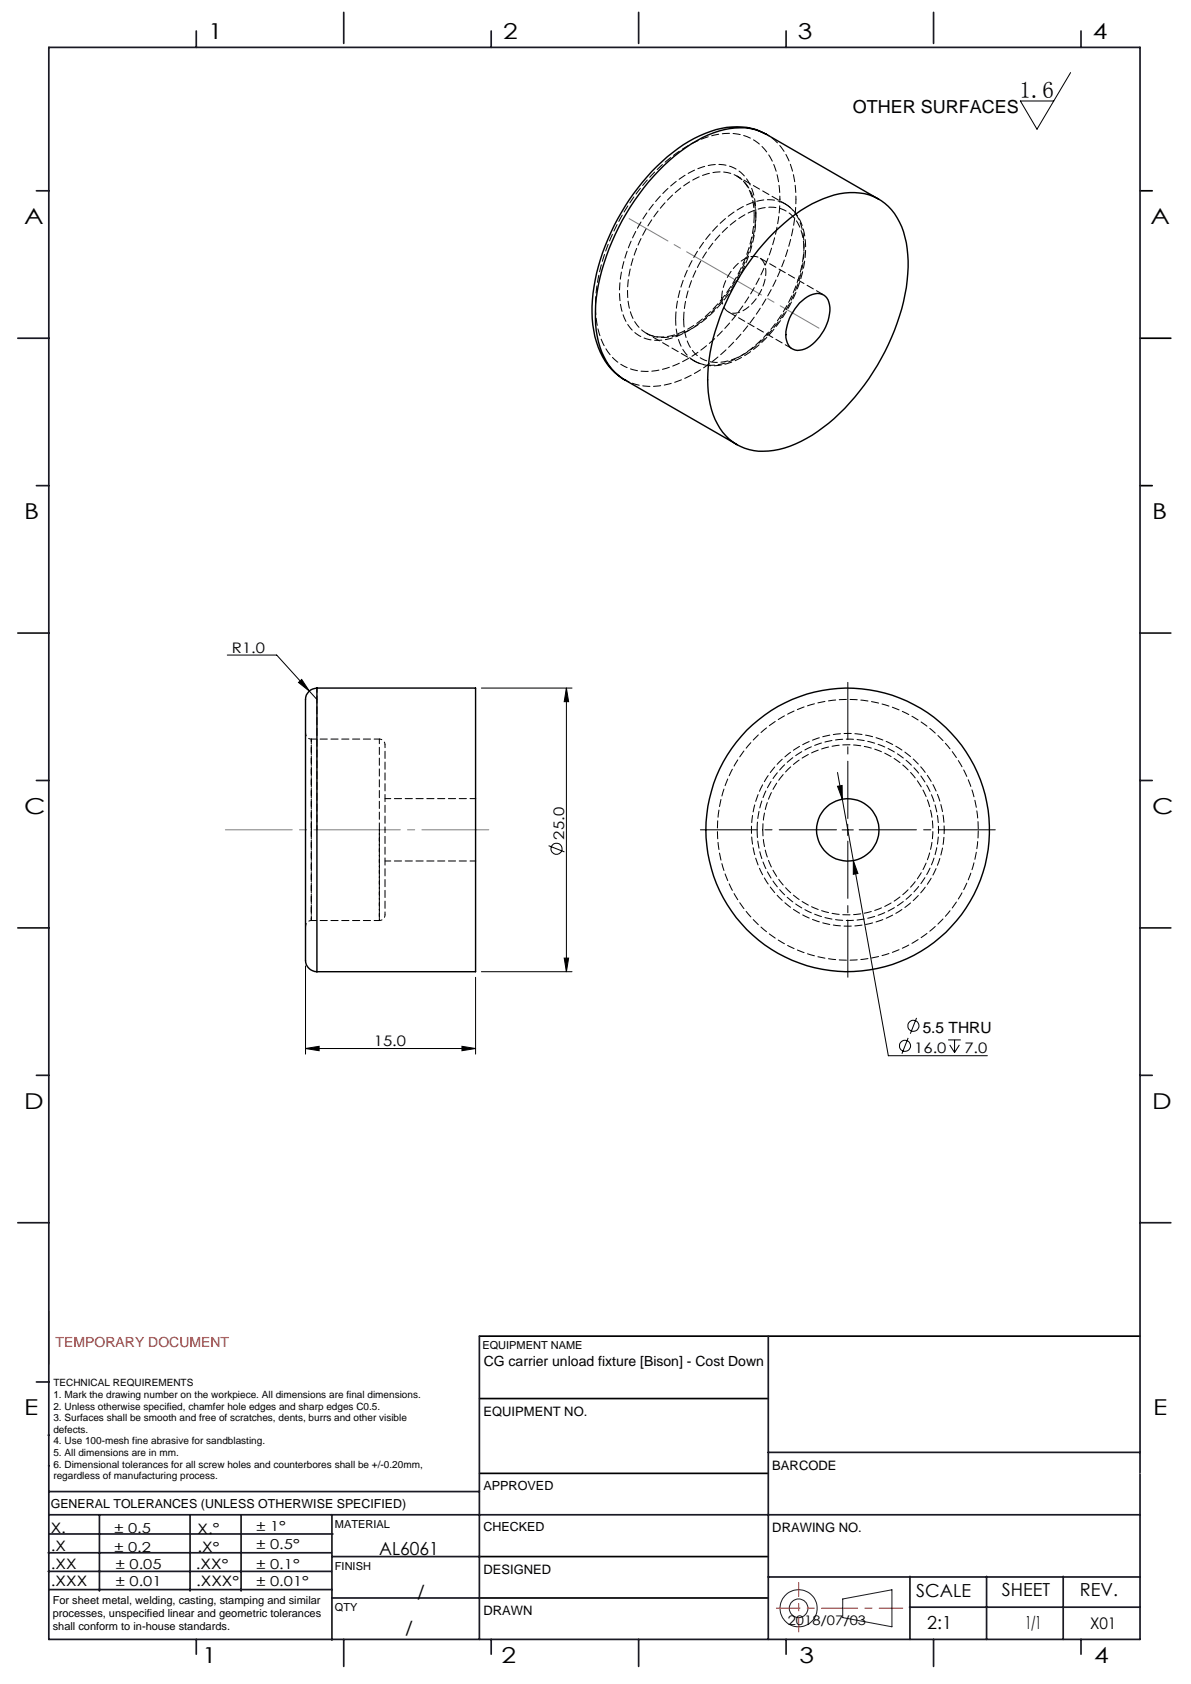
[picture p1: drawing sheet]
<svg xmlns="http://www.w3.org/2000/svg" width="210mm" height="297mm" viewBox="0 0 210 297" stroke-linecap="round" stroke-linejoin="round" font-family="sans-serif">
<g fill="none" stroke="#191924" stroke-width=".18">
<path d="M8.6 231.2v9.4M148.6 282l8.7-1.6v6.5l-8.7-1.6z"/>
<circle cx="140.8" cy="283.7" r="3.3"/>
<circle cx="140.8" cy="283.7" r="1.64"/>
</g>
<path d="M201 33.7h2.2M201 59.7h5.4M201 85.7h2.2M84.5 235.7h116.5M84.6 259.9h50.9M84.6 246.7h50.9M84.6 274.5h50.9M84.5 281.8h51" fill="none" stroke="#000" stroke-width=".3"/>
<path d="M136.9 283.6h22.3" fill="none" stroke="#f00" stroke-width=".18" stroke-dasharray="6.3 1.3 1.3 1.3" stroke-dashoffset="2.2"/>
<path d="M140.8 287.8v-8.7" fill="none" stroke="#f00" stroke-width=".18" stroke-dasharray="6.3 1.3 1.3 1.3" stroke-dashoffset="3.9"/>
<g fill="none" stroke="#191924" stroke-width=".3">
<path d="M8.6 8.4h192.4v280.7h-192.4zM34.6 5.5v2.9M60.6 2.2v5.5M86.6 5.5v2.9M112.6 2.2v5.5M138.6 5.5v2.9M164.6 2.2v5.5M190.6 5.5v2.9M6.4 33.7h2.2M3.1 59.7h5.5M6.4 85.7h2.2M3.1 111.7h5.5"/>
<path d="M201 111.7h5.4M6.4 137.7h2.2M201 137.7h2.2M3.1 163.7h5.5M201 163.7h5.4M6.4 189.6h2.2M201 189.6h2.2M3.1 215.6h5.5M201 215.6h5.4M84.5 235.7v53.4M135.5 235.7v53.4M6.4 243.7h2.2"/>
<path d="M8.5 253.1h.1M8.6 258.5h.1M135.5 256.1h65.5M8.5 277.1h49.9M8.5 273.9h49.9M8.6 267.2h192.4M8.6 263.1h75.9M8.8 270.5h49.9M17.5 267.2v13.4M33.5 267.2v13.4M42.5 267.2v13.4M58.5 267.2v22"/>
<path d="M58.6 274.5h26M135.5 278.1h65.5M160.4 278v11.1M174 278v11.1M187.5 278v11.1M8.8 280.3h49.7M34.6 289.1v2.6M58.5 281.8h26M60.6 289.1v4.8M86.6 289.1v2.6M112.6 289.1v4.8M138.6 289.1v2.6"/>
<path d="M160.4 283.5h40.5M164.6 289.1v4.8M190.6 289.1v2.6"/>
</g>
<path d="M201 259.9h.1" fill="none" stroke="#c0c0c0" stroke-width=".18"/>
<g fill="none" stroke="#000" stroke-width=".18">
<path d="M188.8 12.8l-6 10-2.9-5h5.9M40.1 115.5h8.7l7.1 7.9M52.6 120.4l.6-.6 1.3 2.1zM84.9 121.4h16M99.9 121.4l.4 2.4h-.8zM99.9 121.4v50M147.7 138.7l.8-.2v2.5zM147.7 136.2l2.8 15.6M96.7 149.2l2.8 1M148.5 146.4h2M149.5 145.4v2M150.5 151.8l.8 2.3-.8 .1z"/>
<path d="M150.5 151.8l6.1 34.4h17.5M53.9 170.4v15.5M83.9 172.4v13.5M84.9 171.4h16M99.5 169h.8l-.4 2.4zM161.6 179.5l-1.1 2.8M53.9 184.9l2.4-.4v.8zM53.9 184.9h30M81.5 184.5l2.4 .4-2.4 .4zM160.1 183.1l-1.1 2.7M167.2 183.4h2.2M167.5 184.3l.8 1.3"/>
<path d="M168.3 183.4v2.2M169.2 184.3l-.9 1.3"/>
<circle cx="98.1" cy="149.7" r=".98"/>
<circle cx="159.6" cy="184.5" r=".98"/>
<circle cx="161.1" cy="180.9" r=".98"/>
</g>
<path d="M147.5 146.3h-24M149.5 144.3v-24M149.5 148.3v24M151.5 146.3h24" fill="none" stroke="#000" stroke-width=".18" stroke-dasharray="15.2 1.3 1.3 1.3" stroke-dashoffset="5.1"/>
<path d="M39.7 146.3h46.5" fill="none" stroke="#808080" stroke-width=".18" stroke-dasharray="15.2 1.3 1.3 1.3" stroke-dashoffset="3.4"/>
<path d="M110.9 38.6l33.5 19.3" fill="none" stroke="#808080" stroke-width=".18" stroke-dasharray="15.2 1.3 1.3 1.3" stroke-dashoffset="7.3"/>
<g fill="#000">
<path d="M52.6 120.4l1.9 1.5-1.3-2.1zM147.7 138.7l.8 2.3v-2.5zM150.5 151.8v2.4l.8-.1z"/>
<path d="M99.9 121.4l.4 2.4h-.8zM99.5 169h.8l-.4 2.4z"/>
<path d="M81.5 184.5l2.4 .4-2.4 .4zM53.9 184.9l2.4-.4v.8z"/>
</g>
<g fill="none" stroke="#000" stroke-width=".25">
<path d="M135.1 23.7a12 12 0 0 0-10.7-.2 30.1 30.1 0 0 0-12.7 10.7 36.6 36.6 0 0 0-7.3 20.9 14.5 14.5 0 0 0 4 10.6l1.7 1.3M135.1 23.7a11.5 11.5 0 0 0-10.3 .1 33.7 33.7 0 0 0-14.4 13.9 37.3 37.3 0 0 0-5.4 17.3 14.1 14.1 0 0 0 3.5 10.7l1.6 1.3M135.1 23.7l19.8 11.4M136.4 41.1a24 24 0 0 1 11.6-6.9 9.3 9.3 0 0 1 11.3 6.7 24.4 24.4 0 0 1-.3 13.6 40.4 40.4 0 0 1-14.8 21.6 16.9 16.9 0 0 1-10.5 3.5 9.1 9.1 0 0 1-8-6.5 25.3 25.3 0 0 1 .8-15.9 41.4 41.4 0 0 1 9.9-16.1zM141 53.4a4.5 4.5 0 0 1 3.5-1.6 2.32 2.32 0 0 1 1.8 2.5 8.3 8.3 0 0 1-4.4 7.3 2.26 2.26 0 0 1-3.3-2.1 8.6 8.6 0 0 1 2.4-6.1zM110.1 67h.1M110.1 67l19.9 11.4M55.9 121.4a2.14 2.14 0 0 0-2 2.6v44.4a3.2 3.2 0 0 0 .6 2.4 2.15 2.15 0 0 0 1.4 .6M55.9 121.4h28v50h-28M55.9 121.4v50"/>
<circle cx="149.5" cy="146.4" r="25"/>
<circle cx="149.5" cy="146.4" r="5.5"/>
</g>
<path d="M127.3 52.5a8.3 8.3 0 0 1 4.7-7.1 2.23 2.23 0 0 1 3 2.3 8.1 8.1 0 0 1-4.9 7.5 2.17 2.17 0 0 1-2.8-2.2v-.5M54.9 146.3v16v-31.9v15.9" fill="none" stroke="#000" stroke-width=".18" stroke-dasharray="1.3 .6" stroke-dashoffset=".1"/>
<path d="M54.9 130.3a1 1 0 0 1-1-1M67.9 131.3a1 1 0 0 0-1-1M67.9 146.3v-15M53.9 163.3a1 1 0 0 1 1-1M66.9 162.3a1 1 0 0 0 1-1M67.9 161.3v-15" fill="none" stroke="#000" stroke-width=".18" stroke-dasharray="1.3 .6" stroke-dashoffset=".8"/>
<path d="M130 31.1a7.1 7.1 0 0 1 3.2 5.5l.1 1.8M66.9 130.3h-12M67.9 151.8h16M83.9 140.8h-16M54.9 162.3h12" fill="none" stroke="#000" stroke-width=".18" stroke-dasharray="1.3 .6" stroke-dashoffset=".3"/>
<path d="M130 31.1a6.8 6.8 0 0 1 2.9 5.4l.1 1.5M138.4 36l-8.4-4.9M114 58.8l8.4 4.9M110.2 67a11 11 0 0 0 9.8 .1 31.8 31.8 0 0 0 13.8-12.3 37.3 37.3 0 0 0 6.5-19.7M55.9 146.3v-25M66.9 146.3v16v-32" fill="none" stroke="#000" stroke-width=".18" stroke-dasharray="1.3 .6" stroke-dashoffset=".5"/>
<path d="M133.3 38.4a25.1 25.1 0 0 1-10.9 19.4 8.7 8.7 0 0 1-8 1.2 7 7 0 0 1-3.6-5.8 22.3 22.3 0 0 1 4.2-14.6 19.5 19.5 0 0 1 9.7-7.9 6.6 6.6 0 0 1 5.3 .4M137.5 35.1a35.7 35.7 0 0 1-8.9 22 24.4 24.4 0 0 1-12 8.1 8.6 8.6 0 0 1-10.9-6.3 23.8 23.8 0 0 1 1-14.4 36.5 36.5 0 0 1 13.6-18.2 14.3 14.3 0 0 1 9.9-2.6 8.6 8.6 0 0 1 6.6 6.4l.5 1.9 .2 3.1M140.3 35.1a14.5 14.5 0 0 0-3.2-9.8l-1.9-1.6" fill="none" stroke="#000" stroke-width=".18" stroke-dasharray="1.3 .6" stroke-dashoffset=".7"/>
<path d="M130 31.1h.1M133 38a25.6 25.6 0 0 1-11.6 20 8.1 8.1 0 0 1-7 1l-.4-.2M138.5 36h-.1M138.8 36.2l-.3-.2M120.5 56.4a23.4 23.4 0 0 1 10.8-18.5 7.4 7.4 0 0 1 7.6-.5 7.4 7.4 0 0 1 2.9 6.3 23.4 23.4 0 0 1-10.5 18.7 7.8 7.8 0 0 1-7.6 .9 7 7 0 0 1-3.1-6.1l-.1-.8M122.4 63.7h.1M122.5 63.7l.3 .2M122.8 63.9a7.5 7.5 0 0 0 6.5-.4 23.8 23.8 0 0 0 11.1-13.3 16.3 16.3 0 0 0 .7-11 6.3 6.3 0 0 0-2.3-3" fill="none" stroke="#000" stroke-width=".18" stroke-dasharray="1.3 .6"/>
<path d="M133.3 37.6a8.9 8.9 0 0 0-3.2-7.6 7.4 7.4 0 0 0-7-.3 23.2 23.2 0 0 0-11 11 21.1 21.1 0 0 0-2.5 13.8 6.5 6.5 0 0 0 8.6 5.2 20.7 20.7 0 0 0 10.7-8.9 25.5 25.5 0 0 0 4.4-13.2M166.5 146.3a17 17 0 0 0-25.2-14.9 17 17 0 0 0-1 29.3 17 17 0 0 0 26.2-13.2v-1.2" fill="none" stroke="#000" stroke-width=".18" stroke-dasharray="1.3 .6" stroke-dashoffset=".6"/>
<path d="M119.1 56.4a8.2 8.2 0 0 0 3.2 7.2l.1 .1M122.5 63.7a8.1 8.1 0 0 0 8-.5 24.3 24.3 0 0 0 11.6-19.6 8.4 8.4 0 0 0-3.6-7.6M134.5 146.3a15 15 0 0 1 22.2-13.1 15 15 0 0 1 .9 25.8 15 15 0 0 1-23.1-11.6v-1.1" fill="none" stroke="#000" stroke-width=".18" stroke-dasharray="1.3 .6" stroke-dashoffset=".2"/>
<path d="M128.4 55l11.3 6.5M145.2 52l-11.3-6.5M172.5 146.3a23 23 0 0 1-34.1 20.2 23 23 0 0 1-1.2-39.6 23 23 0 0 1 35.3 18.1v1.3" fill="none" stroke="#000" stroke-width=".18" stroke-dasharray="1.3 .6" stroke-dashoffset="-.2"/>
<path d="M138.4 36a7.3 7.3 0 0 0-6.8 .1 23.8 23.8 0 0 0-11.1 13.4l-.7 2-.4 2-.3 2.9M133.5 146.3a16 16 0 0 0 23.7 14.1 16 16 0 0 0 .9-27.5 16 16 0 0 0-24.6 12.3v1.1" fill="none" stroke="#000" stroke-width=".18" stroke-dasharray="1.3 .6" stroke-dashoffset="-.1"/>
<text font-size="4.1" x="179.8" y="17.2">1.6</text>
<g font-size="3.9">
<text x="36.7" y="6.9">1</text>
<text x="88.7" y="6.9">2</text>
<text x="140.7" y="6.9">3</text>
<text x="192.7" y="6.9">4</text>
<text x="4.2" y="39.5">A</text>
<text x="202.9" y="39.5">A</text>
<text x="4.2" y="91.5">B</text>
<text x="203.2" y="91.5">B</text>
<text x="4.2" y="143.5">C</text>
<text x="203.2" y="143.5">C</text>
<text x="4.2" y="195.5">D</text>
<text x="203.2" y="195.5">D</text>
<text x="4.2" y="249.6">E</text>
<text x="203.3" y="249.6">E</text>
<text x="35.7" y="293.4">1</text>
<text x="88.4" y="293.4">2</text>
<text x="141" y="293.4">3</text>
<text x="193" y="293.4">4</text>
</g>
<g font-size="3.2">
<text x="150.4" y="20">OTHER SURFACES</text>
<text x="66.9" y="274.2">AL6061</text>
<text x="73.6" y="281.8">/</text>
<text x="161.6" y="281.7">SCALE</text>
<text x="176.7" y="281.5">SHEET</text>
<text x="190.4" y="281.5">REV.</text>
<text x="163.5" y="287.4">2:1</text>
<text x="180.8" y="287.4">1/1</text>
<text x="71.4" y="288.2">/</text>
</g>
<text font-size="2.8" x="192.2" y="287.3">X01</text>
<text font-size="2.7" x="162.7" y="182.3">5.5 THRU</text>
<g font-size="2.6">
<text x="40.9" y="115.2">R1.0</text>
<text x="99.5" y="148.1" transform="rotate(-90 99.5 148.1)">25.0</text>
<text x="65.9" y="184.5">15.0</text>
<text x="161.2" y="185.8">16.0</text>
<text x="170" y="185.8">7.0</text>
</g>
<text font-size="2.5" fill="#ff1f1f" x="9.8" y="237.6">TEMPORARY DOCUMENT</text>
<g font-size="2.5">
<text x="85.3" y="240.9">CG carrier unload fixture [Bison] - Cost Down</text>
<text x="8.9" y="273.6">.X</text>
<text x="8.9" y="270.4">X.</text>
<text x="34.8" y="273.7">.X°</text>
<text x="34.8" y="270.5">X.°</text>
<text x="9" y="276.7">.XX</text>
<text x="9" y="279.7">.XXX</text>
<text x="34.5" y="276.7">.XX°</text>
<text x="34.6" y="279.8">.XXX°</text>
</g>
<g font-size="2.4">
<text x="45.2" y="270">± 1°</text>
<text x="20.2" y="270.4">± 0.5</text>
<text x="20.2" y="273.7">± 0.2</text>
<text x="45.2" y="273.2">± 0.5°</text>
<text x="20.4" y="279.7">± 0.01</text>
<text x="20.4" y="276.7">± 0.05</text>
<text x="45.2" y="276.7">± 0.1°</text>
<text x="45.2" y="279.7">± 0.01°</text>
</g>
<g font-size="2.3">
<text x="85.2" y="249.7">EQUIPMENT NO.</text>
<text x="136.2" y="259.2">BARCODE</text>
<text x="136.2" y="270.2">DRAWING NO.</text>
<text x="85.2" y="277.6">DESIGNED</text>
<text x="85.2" y="284.9">DRAWN</text>
<text x="138.9" y="286.6">2018/07/03</text>
</g>
<g font-size="2.2">
<text x="85.2" y="262.8">APPROVED</text>
<text x="8.9" y="265.9">GENERAL TOLERANCES (UNLESS OTHERWISE SPECIFIED)</text>
<text x="85.2" y="270.1">CHECKED</text>
</g>
<g font-size="1.9">
<text x="85.1" y="238">EQUIPMENT NAME</text>
<text x="59.1" y="269.5">MATERIAL</text>
<text x="59.1" y="276.9">FINISH</text>
<text x="9.3" y="282.9">For sheet metal, welding, casting, stamping and similar</text>
<text x="9.3" y="285.2">processes, unspecified linear and geometric tolerances</text>
<text x="9.3" y="287.4">shall conform to in-house standards.</text>
<text x="59.1" y="284.2">QTY</text>
</g>
<g font-size="1.8">
<text x="9.4" y="244.5">TECHNICAL REQUIREMENTS</text>
<text x="9.4" y="246.5">1. Mark the drawing number on the workpiece. All dimensions are final dimensions.</text>
<text x="9.4" y="248.6">2. Unless otherwise specified, chamfer hole edges and sharp edges C0.5.</text>
<text x="9.4" y="250.6">3. Surfaces shall be smooth and free of scratches, dents, burrs and other visible</text>
<text x="9.4" y="252.7">defects.</text>
<text x="9.4" y="254.7">4. Use 100-mesh fine abrasive for sandblasting.</text>
<text x="9.4" y="256.8">5. All dimensions are in mm.</text>
<text x="9.4" y="258.8">6. Dimensional tolerances for all screw holes and counterbores shall be +/-0.20mm,</text>
<text x="9.4" y="260.9">regardless of manufacturing process.</text>
</g>
</svg>
